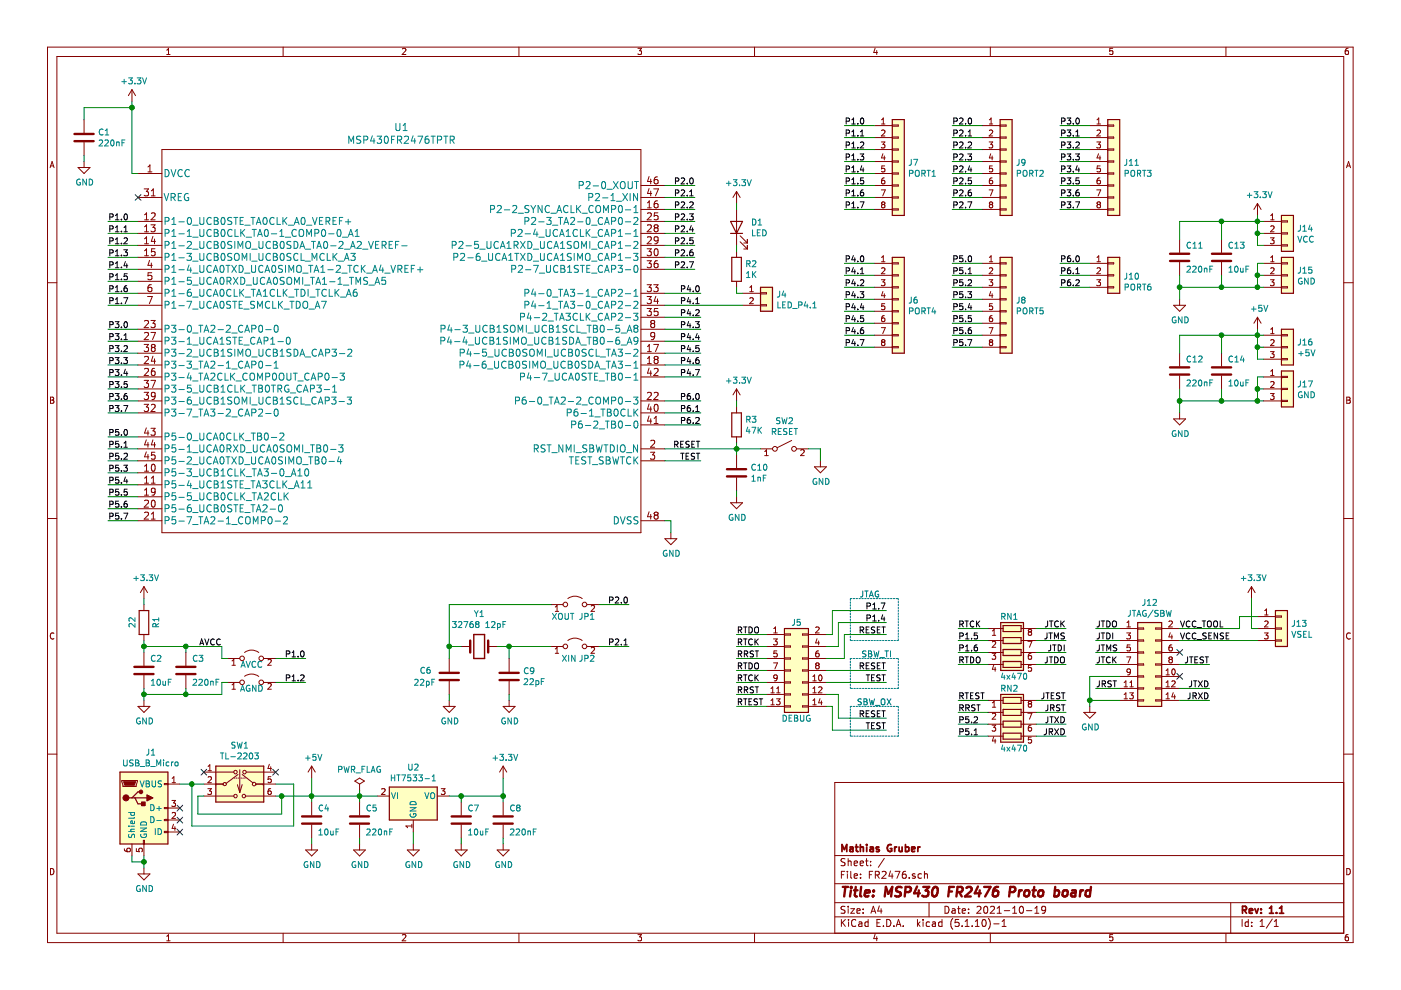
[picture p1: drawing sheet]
EESchema Schematic File Version 4
EELAYER 30 0
EELAYER END
$Descr A4 11693 8268
encoding utf-8
Sheet 1 1
Title "MSP430 FR2476 Proto board"
Date "2021-10-19"
Rev "1.1"
Comp "Mathias Gruber"
Comment1 ""
Comment2 ""
Comment3 ""
Comment4 ""
$EndDescr
Wire Wire Line
	5550 2450 5850 2450
Wire Wire Line
	5550 2650 5850 2650
Wire Wire Line
	5550 2750 5850 2750
Wire Wire Line
	5550 2850 5850 2850
Wire Wire Line
	5550 2950 5850 2950
Wire Wire Line
	5550 3050 5850 3050
Wire Wire Line
	5550 3150 5850 3150
Text Label 5850 3150 2    50   ~ 0
P4.7
Text Label 5850 3050 2    50   ~ 0
P4.6
Text Label 5850 2950 2    50   ~ 0
P4.5
Text Label 5850 2850 2    50   ~ 0
P4.4
Text Label 5850 2750 2    50   ~ 0
P4.3
Text Label 5850 2650 2    50   ~ 0
P4.2
Text Label 5850 2550 2    50   ~ 0
P4.1
Text Label 5850 2450 2    50   ~ 0
P4.0
$Comp
L power:+3.3V #PWR02
U 1 1
P 1100 850
F 0 "#PWR02" H 1100 700 50  0001 C CNN
F 1 "+3.3V" H 1115 1023 50  0000 C CNN
F 2 "" H 1100 850 50  0001 C CNN
F 3 "" H 1100 850 50  0001 C CNN
	1    1100 850 
	1    0    0    -1  
$EndComp
Wire Wire Line
	1100 1450 1100 900 
$Comp
L power:GND #PWR015
U 1 1
P 5600 4450
F 0 "#PWR015" H 5600 4200 50  0001 C CNN
F 1 "GND" H 5605 4277 50  0000 C CNN
F 2 "" H 5600 4450 50  0001 C CNN
F 3 "" H 5600 4450 50  0001 C CNN
	1    5600 4450
	1    0    0    -1  
$EndComp
Wire Wire Line
	5600 4350 5600 4450
Wire Wire Line
	1150 3450 900  3450
Wire Wire Line
	1150 3350 900  3350
Wire Wire Line
	1150 3250 900  3250
Wire Wire Line
	1150 3150 900  3150
Wire Wire Line
	1150 3050 900  3050
Wire Wire Line
	1150 2950 900  2950
Wire Wire Line
	1150 2850 900  2850
Wire Wire Line
	1150 2750 900  2750
Text Label 900  3450 0    50   ~ 0
P3.7
Text Label 900  3350 0    50   ~ 0
P3.6
Text Label 900  3250 0    50   ~ 0
P3.5
Text Label 900  3150 0    50   ~ 0
P3.4
Text Label 900  3050 0    50   ~ 0
P3.3
Text Label 900  2950 0    50   ~ 0
P3.2
Text Label 900  2850 0    50   ~ 0
P3.1
Text Label 900  2750 0    50   ~ 0
P3.0
$Comp
L Connector_Generic:Conn_02x07_Odd_Even J12
U 1 1
P 9550 5550
F 0 "J12" H 9600 6067 50  0000 C CNN
F 1 "JTAG/SBW" H 9600 5976 50  0000 C CNN
F 2 "Connector_IDC:IDC-Header_2x07_P2.54mm_Vertical" H 9550 5550 50  0001 C CNN
F 3 "~" H 9550 5550 50  0001 C CNN
	1    9550 5550
	1    0    0    -1  
$EndComp
Wire Wire Line
	9850 5550 10100 5550
NoConn ~ 9850 5450
NoConn ~ 9850 5650
Wire Wire Line
	9850 5750 10100 5750
Wire Wire Line
	9850 5850 10100 5850
Wire Wire Line
	9350 5550 9150 5550
Text Label 10100 5550 2    50   ~ 0
JTEST
$Comp
L Connector_Generic:Conn_01x03 J13
U 1 1
P 10700 5250
F 0 "J13" H 10780 5292 50  0000 L CNN
F 1 "VSEL" H 10780 5201 50  0000 L CNN
F 2 "Connector_PinHeader_2.54mm:PinHeader_1x03_P2.54mm_Vertical" H 10700 5250 50  0001 C CNN
F 3 "~" H 10700 5250 50  0001 C CNN
	1    10700 5250
	1    0    0    -1  
$EndComp
Wire Wire Line
	9850 5350 10500 5350
Wire Wire Line
	10350 5150 10350 5250
Wire Wire Line
	9850 5250 10350 5250
Wire Wire Line
	10350 5150 10500 5150
$Comp
L power:+3.3V #PWR022
U 1 1
P 10450 5000
F 0 "#PWR022" H 10450 4850 50  0001 C CNN
F 1 "+3.3V" H 10465 5173 50  0000 C CNN
F 2 "" H 10450 5000 50  0001 C CNN
F 3 "" H 10450 5000 50  0001 C CNN
	1    10450 5000
	1    0    0    -1  
$EndComp
Wire Wire Line
	10500 5250 10450 5250
Wire Wire Line
	10450 5250 10450 5000
$Comp
L power:GND #PWR019
U 1 1
P 9100 5900
F 0 "#PWR019" H 9100 5650 50  0001 C CNN
F 1 "GND" H 9105 5727 50  0000 C CNN
F 2 "" H 9100 5900 50  0001 C CNN
F 3 "" H 9100 5900 50  0001 C CNN
	1    9100 5900
	1    0    0    -1  
$EndComp
Wire Wire Line
	9350 5650 9100 5650
Wire Wire Line
	9100 5650 9100 5850
Wire Wire Line
	9350 5850 9100 5850
Wire Wire Line
	9100 5850 9100 5900
Text Label 9150 5550 0    50   ~ 0
JTCK
$Comp
L Device:R R3
U 1 1
P 6150 3550
F 0 "R3" H 6220 3596 50  0000 L CNN
F 1 "47K" H 6220 3505 50  0000 L CNN
F 2 "Resistor_SMD:R_0603_1608Metric_Pad0.98x0.95mm_HandSolder" V 6080 3550 50  0001 C CNN
F 3 "~" H 6150 3550 50  0001 C CNN
F 4 "0603 Chip Resistor - Surface Mount ROHS" H 6150 3550 50  0001 C CNN "Descr"
F 5 "" H 6150 3550 50  0001 C CNN "LCSC"
	1    6150 3550
	1    0    0    -1  
$EndComp
$Comp
L Device:C C10
U 1 1
P 6150 3950
F 0 "C10" H 6265 3996 50  0000 L CNN
F 1 "1nF" H 6265 3905 50  0000 L CNN
F 2 "Capacitor_SMD:C_0603_1608Metric_Pad1.08x0.95mm_HandSolder" H 6188 3800 50  0001 C CNN
F 3 "~" H 6150 3950 50  0001 C CNN
F 4 "0603 Multilayer Ceramic Capacitors MLCC - SMD/SMT ROHS" H 6150 3950 50  0001 C CNN "Descr"
F 5 "C1588" H 6150 3950 50  0001 C CNN "LCSC"
	1    6150 3950
	1    0    0    -1  
$EndComp
$Comp
L power:+3.3V #PWR017
U 1 1
P 6150 3350
F 0 "#PWR017" H 6150 3200 50  0001 C CNN
F 1 "+3.3V" H 6165 3523 50  0000 C CNN
F 2 "" H 6150 3350 50  0001 C CNN
F 3 "" H 6150 3350 50  0001 C CNN
	1    6150 3350
	1    0    0    -1  
$EndComp
$Comp
L power:GND #PWR018
U 1 1
P 6150 4150
F 0 "#PWR018" H 6150 3900 50  0001 C CNN
F 1 "GND" H 6155 3977 50  0000 C CNN
F 2 "" H 6150 4150 50  0001 C CNN
F 3 "" H 6150 4150 50  0001 C CNN
	1    6150 4150
	1    0    0    -1  
$EndComp
Wire Wire Line
	6150 3400 6150 3350
Wire Wire Line
	6150 4150 6150 4100
Text Label 5800 1550 2    50   ~ 0
P2.0
Text Label 5800 1650 2    50   ~ 0
P2.1
Text Label 5800 1750 2    50   ~ 0
P2.2
Text Label 5800 1850 2    50   ~ 0
P2.3
Text Label 5800 1950 2    50   ~ 0
P2.4
Text Label 5800 2050 2    50   ~ 0
P2.5
Wire Wire Line
	5550 1550 5800 1550
Wire Wire Line
	5800 1650 5550 1650
Wire Wire Line
	5550 1750 5800 1750
Wire Wire Line
	5550 1850 5800 1850
Wire Wire Line
	5550 1950 5800 1950
Wire Wire Line
	5550 2050 5800 2050
Wire Wire Line
	5550 2150 5800 2150
Wire Wire Line
	5550 2250 5800 2250
Text Label 5800 2150 2    50   ~ 0
P2.6
Text Label 5800 2250 2    50   ~ 0
P2.7
Wire Wire Line
	1150 2550 900  2550
Wire Wire Line
	1150 2450 900  2450
Wire Wire Line
	1150 2350 900  2350
Wire Wire Line
	1150 2250 900  2250
Wire Wire Line
	1150 2150 900  2150
Wire Wire Line
	1150 2050 900  2050
Wire Wire Line
	1150 1950 900  1950
Wire Wire Line
	1150 1850 900  1850
Text Label 900  1850 0    50   ~ 0
P1.0
Text Label 900  1950 0    50   ~ 0
P1.1
Text Label 900  2050 0    50   ~ 0
P1.2
Text Label 900  2150 0    50   ~ 0
P1.3
Text Label 900  2250 0    50   ~ 0
P1.4
Text Label 900  2350 0    50   ~ 0
P1.5
Text Label 900  2450 0    50   ~ 0
P1.6
Text Label 900  2550 0    50   ~ 0
P1.7
$Comp
L Device:C C1
U 1 1
P 700 1150
F 0 "C1" H 815 1196 50  0000 L CNN
F 1 "220nF" H 815 1105 50  0000 L CNN
F 2 "Capacitor_SMD:C_0603_1608Metric_Pad1.08x0.95mm_HandSolder" H 738 1000 50  0001 C CNN
F 3 "~" H 700 1150 50  0001 C CNN
F 4 "C21120" H 700 1150 50  0001 C CNN "LCSC"
F 5 "0603 Multilayer Ceramic Capacitors MLCC - SMD/SMT ROHS" H 700 1150 50  0001 C CNN "Descr"
	1    700  1150
	1    0    0    -1  
$EndComp
$Comp
L power:GND #PWR01
U 1 1
P 700 1350
F 0 "#PWR01" H 700 1100 50  0001 C CNN
F 1 "GND" H 705 1177 50  0000 C CNN
F 2 "" H 700 1350 50  0001 C CNN
F 3 "" H 700 1350 50  0001 C CNN
	1    700  1350
	1    0    0    -1  
$EndComp
Wire Wire Line
	700  1000 700  900 
Wire Wire Line
	700  900  1100 900 
Connection ~ 1100 900 
Wire Wire Line
	1100 900  1100 850 
Wire Wire Line
	700  1300 700  1350
$Comp
L Device:C C3
U 1 1
P 1550 5600
F 0 "C3" H 1600 5700 50  0000 L CNN
F 1 "220nF" H 1600 5500 50  0000 L CNN
F 2 "Capacitor_SMD:C_0603_1608Metric_Pad1.08x0.95mm_HandSolder" H 1588 5450 50  0001 C CNN
F 3 "~" H 1550 5600 50  0001 C CNN
F 4 "C21120" H 1550 5600 50  0001 C CNN "LCSC"
F 5 "0603 Multilayer Ceramic Capacitors MLCC - SMD/SMT ROHS" H 1550 5600 50  0001 C CNN "Descr"
	1    1550 5600
	1    0    0    -1  
$EndComp
Wire Wire Line
	1200 5400 1200 5450
Wire Wire Line
	1900 5700 1850 5700
Wire Wire Line
	1850 5700 1850 5800
Wire Wire Line
	1850 5800 1550 5800
Wire Wire Line
	1200 5800 1200 5750
Wire Wire Line
	1200 5350 1200 5400
Connection ~ 1200 5400
$Comp
L Connector_Generic:Conn_01x08 J7
U 1 1
P 7500 1350
F 0 "J7" H 7580 1342 50  0000 L CNN
F 1 "PORT1" H 7580 1251 50  0000 L CNN
F 2 "Connector_PinHeader_2.54mm:PinHeader_1x08_P2.54mm_Vertical" H 7500 1350 50  0001 C CNN
F 3 "~" H 7500 1350 50  0001 C CNN
	1    7500 1350
	1    0    0    -1  
$EndComp
Wire Wire Line
	7300 1050 7050 1050
Wire Wire Line
	7300 1150 7050 1150
Wire Wire Line
	7300 1250 7050 1250
Wire Wire Line
	7300 1350 7050 1350
Wire Wire Line
	7300 1450 7050 1450
Wire Wire Line
	7300 1550 7050 1550
Wire Wire Line
	7300 1650 7050 1650
Wire Wire Line
	7300 1750 7050 1750
$Comp
L Connector_Generic:Conn_01x08 J9
U 1 1
P 8400 1350
F 0 "J9" H 8480 1342 50  0000 L CNN
F 1 "PORT2" H 8480 1251 50  0000 L CNN
F 2 "Connector_PinHeader_2.54mm:PinHeader_1x08_P2.54mm_Vertical" H 8400 1350 50  0001 C CNN
F 3 "~" H 8400 1350 50  0001 C CNN
	1    8400 1350
	1    0    0    -1  
$EndComp
Wire Wire Line
	8200 1050 7950 1050
Wire Wire Line
	8200 1150 7950 1150
Wire Wire Line
	8200 1250 7950 1250
Wire Wire Line
	8200 1350 7950 1350
Wire Wire Line
	8200 1450 7950 1450
Wire Wire Line
	8200 1550 7950 1550
Wire Wire Line
	8200 1650 7950 1650
Wire Wire Line
	8200 1750 7950 1750
$Comp
L Connector_Generic:Conn_01x08 J11
U 1 1
P 9300 1350
F 0 "J11" H 9380 1342 50  0000 L CNN
F 1 "PORT3" H 9380 1251 50  0000 L CNN
F 2 "Connector_PinHeader_2.54mm:PinHeader_1x08_P2.54mm_Vertical" H 9300 1350 50  0001 C CNN
F 3 "~" H 9300 1350 50  0001 C CNN
	1    9300 1350
	1    0    0    -1  
$EndComp
Wire Wire Line
	9100 1050 8850 1050
Wire Wire Line
	9100 1150 8850 1150
Wire Wire Line
	9100 1250 8850 1250
Wire Wire Line
	9100 1350 8850 1350
Wire Wire Line
	9100 1450 8850 1450
Wire Wire Line
	9100 1550 8850 1550
Wire Wire Line
	9100 1650 8850 1650
Wire Wire Line
	9100 1750 8850 1750
$Comp
L Connector_Generic:Conn_01x08 J6
U 1 1
P 7500 2500
F 0 "J6" H 7580 2492 50  0000 L CNN
F 1 "PORT4" H 7580 2401 50  0000 L CNN
F 2 "Connector_PinHeader_2.54mm:PinHeader_1x08_P2.54mm_Vertical" H 7500 2500 50  0001 C CNN
F 3 "~" H 7500 2500 50  0001 C CNN
	1    7500 2500
	1    0    0    -1  
$EndComp
Wire Wire Line
	7300 2200 7050 2200
Wire Wire Line
	7300 2300 7050 2300
Wire Wire Line
	7300 2400 7050 2400
Wire Wire Line
	7300 2500 7050 2500
Wire Wire Line
	7300 2600 7050 2600
Wire Wire Line
	7300 2700 7050 2700
Wire Wire Line
	7300 2800 7050 2800
Wire Wire Line
	7300 2900 7050 2900
Text Label 7050 2200 0    50   ~ 0
P4.0
Text Label 7050 2300 0    50   ~ 0
P4.1
Text Label 7050 2400 0    50   ~ 0
P4.2
Text Label 7050 2500 0    50   ~ 0
P4.3
Text Label 7050 2600 0    50   ~ 0
P4.4
Text Label 7050 2700 0    50   ~ 0
P4.5
Text Label 7050 2800 0    50   ~ 0
P4.6
Text Label 7050 2900 0    50   ~ 0
P4.7
Text Label 8850 1050 0    50   ~ 0
P3.0
Text Label 8850 1150 0    50   ~ 0
P3.1
Text Label 8850 1250 0    50   ~ 0
P3.2
Text Label 8850 1350 0    50   ~ 0
P3.3
Text Label 8850 1450 0    50   ~ 0
P3.4
Text Label 8850 1550 0    50   ~ 0
P3.5
Text Label 8850 1650 0    50   ~ 0
P3.6
Text Label 8850 1750 0    50   ~ 0
P3.7
Text Label 7050 1050 0    50   ~ 0
P1.0
Text Label 7050 1150 0    50   ~ 0
P1.1
Text Label 7050 1250 0    50   ~ 0
P1.2
Text Label 7050 1350 0    50   ~ 0
P1.3
Text Label 7050 1450 0    50   ~ 0
P1.4
Text Label 7050 1550 0    50   ~ 0
P1.5
Text Label 7050 1650 0    50   ~ 0
P1.6
Text Label 7050 1750 0    50   ~ 0
P1.7
Text Label 7950 1050 0    50   ~ 0
P2.0
Text Label 7950 1150 0    50   ~ 0
P2.1
Text Label 7950 1250 0    50   ~ 0
P2.2
Text Label 7950 1350 0    50   ~ 0
P2.3
Text Label 7950 1450 0    50   ~ 0
P2.4
Text Label 7950 1550 0    50   ~ 0
P2.5
Text Label 7950 1650 0    50   ~ 0
P2.6
Text Label 7950 1750 0    50   ~ 0
P2.7
$Comp
L Connector_Generic:Conn_01x08 J8
U 1 1
P 8400 2500
F 0 "J8" H 8480 2492 50  0000 L CNN
F 1 "PORT5" H 8480 2401 50  0000 L CNN
F 2 "Connector_PinHeader_2.54mm:PinHeader_1x08_P2.54mm_Vertical" H 8400 2500 50  0001 C CNN
F 3 "~" H 8400 2500 50  0001 C CNN
	1    8400 2500
	1    0    0    -1  
$EndComp
Wire Wire Line
	8200 2200 7950 2200
Wire Wire Line
	8200 2300 7950 2300
Wire Wire Line
	8200 2400 7950 2400
Wire Wire Line
	8200 2500 7950 2500
Wire Wire Line
	8200 2600 7950 2600
Wire Wire Line
	8200 2700 7950 2700
Wire Wire Line
	8200 2800 7950 2800
Wire Wire Line
	8200 2900 7950 2900
Text Label 7950 2200 0    50   ~ 0
P5.0
Text Label 7950 2300 0    50   ~ 0
P5.1
Text Label 7950 2400 0    50   ~ 0
P5.2
Text Label 7950 2500 0    50   ~ 0
P5.3
Text Label 7950 2600 0    50   ~ 0
P5.4
Text Label 7950 2700 0    50   ~ 0
P5.5
Text Label 7950 2800 0    50   ~ 0
P5.6
Text Label 7950 2900 0    50   ~ 0
P5.7
Wire Wire Line
	1150 3650 900  3650
Wire Wire Line
	1150 3750 900  3750
Wire Wire Line
	1150 3850 900  3850
Wire Wire Line
	1150 3950 900  3950
Wire Wire Line
	1150 4050 900  4050
Wire Wire Line
	1150 4150 900  4150
Wire Wire Line
	1150 4250 900  4250
Wire Wire Line
	1150 4350 900  4350
Wire Wire Line
	5550 3350 5850 3350
Wire Wire Line
	5550 3450 5850 3450
Wire Wire Line
	5550 3550 5850 3550
Text Label 900  3650 0    50   ~ 0
P5.0
Text Label 900  3750 0    50   ~ 0
P5.1
Text Label 900  3850 0    50   ~ 0
P5.2
Text Label 900  3950 0    50   ~ 0
P5.3
Text Label 900  4050 0    50   ~ 0
P5.4
Text Label 900  4150 0    50   ~ 0
P5.5
Text Label 900  4250 0    50   ~ 0
P5.6
Text Label 900  4350 0    50   ~ 0
P5.7
$Comp
L Connector_Generic:Conn_01x03 J10
U 1 1
P 9300 2300
F 0 "J10" H 9380 2292 50  0000 L CNN
F 1 "PORT6" H 9380 2201 50  0000 L CNN
F 2 "Connector_PinHeader_2.54mm:PinHeader_1x03_P2.54mm_Vertical" H 9300 2300 50  0001 C CNN
F 3 "~" H 9300 2300 50  0001 C CNN
	1    9300 2300
	1    0    0    -1  
$EndComp
Wire Wire Line
	9100 2200 8850 2200
Wire Wire Line
	9100 2300 8850 2300
Wire Wire Line
	9100 2400 8850 2400
Text Label 8850 2200 0    50   ~ 0
P6.0
Text Label 8850 2300 0    50   ~ 0
P6.1
Text Label 8850 2400 0    50   ~ 0
P6.2
Text Label 5850 3350 2    50   ~ 0
P6.0
Text Label 5850 3450 2    50   ~ 0
P6.1
Text Label 5850 3550 2    50   ~ 0
P6.2
$Comp
L power:GND #PWR014
U 1 1
P 4250 5850
F 0 "#PWR014" H 4250 5600 50  0001 C CNN
F 1 "GND" H 4255 5677 50  0000 C CNN
F 2 "" H 4250 5850 50  0001 C CNN
F 3 "" H 4250 5850 50  0001 C CNN
	1    4250 5850
	1    0    0    -1  
$EndComp
$Comp
L Device:Crystal Y1
U 1 1
P 4000 5400
F 0 "Y1" H 4000 5132 50  0000 C CNN
F 1 "32768 12pF" H 4000 5223 50  0000 C CNN
F 2 "Crystal:Crystal_SMD_G8-2Pin_3.2x1.5mm_HandSoldering" H 4000 5400 50  0001 C CNN
F 3 "~" H 4000 5400 50  0001 C CNN
F 4 "SMD3215-2P Crystals ROHS" H 4000 5400 50  0001 C CNN "Descr"
F 5 "C32346" H 4000 5400 50  0001 C CNN "LCSC"
	1    4000 5400
	-1   0    0    1   
$EndComp
Wire Wire Line
	3750 5050 3750 5400
Wire Wire Line
	3850 5400 3750 5400
Wire Wire Line
	4600 5050 3750 5050
$Comp
L Connector:USB_B_Micro J1
U 1 1
P 1200 6750
F 0 "J1" H 1257 7217 50  0000 C CNN
F 1 "USB_B_Micro" H 1257 7126 50  0000 C CNN
F 2 "lib:USB_Micro-B_Molex-105017-0001-handsolder" H 1350 6700 50  0001 C CNN
F 3 "~" H 1350 6700 50  0001 C CNN
F 4 "C10418" H 1200 6750 50  0001 C CNN "LCSC"
F 5 "1 1A 母座 USB - Micro B 5 USB 2.0 SMD USB Connectors ROHS" H 1200 6750 50  0001 C CNN "Descr"
	1    1200 6750
	1    0    0    -1  
$EndComp
$Comp
L power:+5V #PWR06
U 1 1
P 2600 6500
F 0 "#PWR06" H 2600 6350 50  0001 C CNN
F 1 "+5V" H 2615 6673 50  0000 C CNN
F 2 "" H 2600 6500 50  0001 C CNN
F 3 "" H 2600 6500 50  0001 C CNN
	1    2600 6500
	1    0    0    -1  
$EndComp
NoConn ~ 1500 6750
NoConn ~ 1500 6850
NoConn ~ 1500 6950
$Comp
L power:GND #PWR05
U 1 1
P 1200 7250
F 0 "#PWR05" H 1200 7000 50  0001 C CNN
F 1 "GND" H 1205 7077 50  0000 C CNN
F 2 "" H 1200 7250 50  0001 C CNN
F 3 "" H 1200 7250 50  0001 C CNN
	1    1200 7250
	1    0    0    -1  
$EndComp
Wire Wire Line
	1100 7150 1100 7200
Wire Wire Line
	1100 7200 1200 7200
Wire Wire Line
	1200 7200 1200 7250
Wire Wire Line
	1200 7150 1200 7200
Connection ~ 1200 7200
$Comp
L Regulator_Linear:MCP1703A-3302_SOT89 U2
U 1 1
P 3450 6650
F 0 "U2" H 3450 6892 50  0000 C CNN
F 1 "HT7533-1" H 3450 6801 50  0000 C CNN
F 2 "Package_TO_SOT_SMD:SOT-89-3_Handsoldering" H 3450 6850 50  0001 C CNN
F 3 "http://ww1.microchip.com/downloads/en/DeviceDoc/20005122B.pdf" H 3450 6600 50  0001 C CNN
F 4 "C14289" H 3450 6650 50  0001 C CNN "LCSC"
F 5 "SOT-89(SOT-89-3) Linear Voltage Regulators (LDO) ROHS" H 3450 6650 50  0001 C CNN "Descr"
	1    3450 6650
	1    0    0    -1  
$EndComp
Wire Wire Line
	2600 6500 2600 6650
Connection ~ 2600 6650
$Comp
L power:+3.3V #PWR012
U 1 1
P 4200 6500
F 0 "#PWR012" H 4200 6350 50  0001 C CNN
F 1 "+3.3V" H 4215 6673 50  0000 C CNN
F 2 "" H 4200 6500 50  0001 C CNN
F 3 "" H 4200 6500 50  0001 C CNN
	1    4200 6500
	1    0    0    -1  
$EndComp
$Comp
L Device:C C5
U 1 1
P 3000 6850
F 0 "C5" H 3050 6950 50  0000 L CNN
F 1 "220nF" H 3050 6750 50  0000 L CNN
F 2 "Capacitor_SMD:C_0603_1608Metric_Pad1.08x0.95mm_HandSolder" H 3038 6700 50  0001 C CNN
F 3 "~" H 3000 6850 50  0001 C CNN
F 4 "C21120" H 3000 6850 50  0001 C CNN "LCSC"
F 5 "0603 Multilayer Ceramic Capacitors MLCC - SMD/SMT ROHS" H 3000 6850 50  0001 C CNN "Descr"
	1    3000 6850
	1    0    0    -1  
$EndComp
$Comp
L Device:C C4
U 1 1
P 2600 6850
F 0 "C4" H 2650 6950 50  0000 L CNN
F 1 "10uF" H 2650 6750 50  0000 L CNN
F 2 "Capacitor_SMD:C_0603_1608Metric_Pad1.08x0.95mm_HandSolder" H 2638 6700 50  0001 C CNN
F 3 "~" H 2600 6850 50  0001 C CNN
F 4 "0603 Multilayer Ceramic Capacitors MLCC - SMD/SMT ROHS" H 2600 6850 50  0001 C CNN "Descr"
F 5 "C19702" H 2600 6850 50  0001 C CNN "LCSC"
	1    2600 6850
	1    0    0    -1  
$EndComp
Wire Wire Line
	3000 6700 3000 6650
Connection ~ 3000 6650
Wire Wire Line
	3000 6650 3150 6650
Wire Wire Line
	2600 6700 2600 6650
Wire Wire Line
	2600 6650 3000 6650
$Comp
L power:GND #PWR09
U 1 1
P 3450 7050
F 0 "#PWR09" H 3450 6800 50  0001 C CNN
F 1 "GND" H 3455 6877 50  0000 C CNN
F 2 "" H 3450 7050 50  0001 C CNN
F 3 "" H 3450 7050 50  0001 C CNN
	1    3450 7050
	1    0    0    -1  
$EndComp
$Comp
L power:GND #PWR08
U 1 1
P 3000 7050
F 0 "#PWR08" H 3000 6800 50  0001 C CNN
F 1 "GND" H 3005 6877 50  0000 C CNN
F 2 "" H 3000 7050 50  0001 C CNN
F 3 "" H 3000 7050 50  0001 C CNN
	1    3000 7050
	1    0    0    -1  
$EndComp
$Comp
L power:GND #PWR07
U 1 1
P 2600 7050
F 0 "#PWR07" H 2600 6800 50  0001 C CNN
F 1 "GND" H 2605 6877 50  0000 C CNN
F 2 "" H 2600 7050 50  0001 C CNN
F 3 "" H 2600 7050 50  0001 C CNN
	1    2600 7050
	1    0    0    -1  
$EndComp
Wire Wire Line
	3450 6950 3450 7050
Wire Wire Line
	3000 7000 3000 7050
Wire Wire Line
	2600 7000 2600 7050
$Comp
L Device:C C7
U 1 1
P 3850 6850
F 0 "C7" H 3900 6950 50  0000 L CNN
F 1 "10uF" H 3900 6750 50  0000 L CNN
F 2 "Capacitor_SMD:C_0603_1608Metric_Pad1.08x0.95mm_HandSolder" H 3888 6700 50  0001 C CNN
F 3 "~" H 3850 6850 50  0001 C CNN
F 4 "0603 Multilayer Ceramic Capacitors MLCC - SMD/SMT ROHS" H 3850 6850 50  0001 C CNN "Descr"
F 5 "C19702" H 3850 6850 50  0001 C CNN "LCSC"
	1    3850 6850
	1    0    0    -1  
$EndComp
$Comp
L Device:C C8
U 1 1
P 4200 6850
F 0 "C8" H 4250 6950 50  0000 L CNN
F 1 "220nF" H 4250 6750 50  0000 L CNN
F 2 "Capacitor_SMD:C_0603_1608Metric_Pad1.08x0.95mm_HandSolder" H 4238 6700 50  0001 C CNN
F 3 "~" H 4200 6850 50  0001 C CNN
F 4 "C21120" H 4200 6850 50  0001 C CNN "LCSC"
F 5 "0603 Multilayer Ceramic Capacitors MLCC - SMD/SMT ROHS" H 4200 6850 50  0001 C CNN "Descr"
	1    4200 6850
	1    0    0    -1  
$EndComp
Wire Wire Line
	4200 6650 4200 6700
Wire Wire Line
	3850 6700 3850 6650
Wire Wire Line
	3850 6650 4200 6650
Wire Wire Line
	4200 6650 4200 6500
Connection ~ 4200 6650
$Comp
L power:GND #PWR011
U 1 1
P 3850 7050
F 0 "#PWR011" H 3850 6800 50  0001 C CNN
F 1 "GND" H 3855 6877 50  0000 C CNN
F 2 "" H 3850 7050 50  0001 C CNN
F 3 "" H 3850 7050 50  0001 C CNN
	1    3850 7050
	1    0    0    -1  
$EndComp
$Comp
L power:GND #PWR013
U 1 1
P 4200 7050
F 0 "#PWR013" H 4200 6800 50  0001 C CNN
F 1 "GND" H 4205 6877 50  0000 C CNN
F 2 "" H 4200 7050 50  0001 C CNN
F 3 "" H 4200 7050 50  0001 C CNN
	1    4200 7050
	1    0    0    -1  
$EndComp
Wire Wire Line
	3850 7000 3850 7050
$Comp
L Device:R R1
U 1 1
P 1200 5200
F 0 "R1" V 1300 5200 50  0000 C CNN
F 1 "22" V 1100 5200 50  0000 C CNN
F 2 "Resistor_SMD:R_0603_1608Metric_Pad0.98x0.95mm_HandSolder" V 1130 5200 50  0001 C CNN
F 3 "~" H 1200 5200 50  0001 C CNN
F 4 "±1% ±200ppm/℃ 0.1W 22Ω 0603 Chip Resistor - Surface Mount ROHS" H 1200 5200 50  0001 C CNN "Descr"
F 5 "C23345" H 1200 5200 50  0001 C CNN "LCSC"
	1    1200 5200
	1    0    0    -1  
$EndComp
Wire Wire Line
	4200 7000 4200 7050
Wire Wire Line
	4150 5400 4250 5400
Text Label 8000 6050 0    50   ~ 0
P5.2
Text Label 8000 6150 0    50   ~ 0
P5.1
Text Label 9850 5250 0    50   ~ 0
VCC_TOOL
Text Label 9850 5350 0    50   ~ 0
VCC_SENSE
$Comp
L Connector_Generic:Conn_01x03 J15
U 1 1
P 10750 2300
F 0 "J15" H 10830 2342 50  0000 L CNN
F 1 "GND" H 10830 2251 50  0000 L CNN
F 2 "Connector_PinHeader_2.54mm:PinHeader_1x03_P2.54mm_Vertical" H 10750 2300 50  0001 C CNN
F 3 "~" H 10750 2300 50  0001 C CNN
	1    10750 2300
	1    0    0    -1  
$EndComp
$Comp
L Connector_Generic:Conn_01x03 J17
U 1 1
P 10750 3250
F 0 "J17" H 10830 3292 50  0000 L CNN
F 1 "GND" H 10830 3201 50  0000 L CNN
F 2 "Connector_PinHeader_2.54mm:PinHeader_1x03_P2.54mm_Vertical" H 10750 3250 50  0001 C CNN
F 3 "~" H 10750 3250 50  0001 C CNN
	1    10750 3250
	1    0    0    -1  
$EndComp
$Comp
L Connector_Generic:Conn_01x03 J14
U 1 1
P 10750 1950
F 0 "J14" H 10830 1992 50  0000 L CNN
F 1 "VCC" H 10830 1901 50  0000 L CNN
F 2 "Connector_PinHeader_2.54mm:PinHeader_1x03_P2.54mm_Vertical" H 10750 1950 50  0001 C CNN
F 3 "~" H 10750 1950 50  0001 C CNN
	1    10750 1950
	1    0    0    -1  
$EndComp
$Comp
L power:GND #PWR020
U 1 1
P 9850 2500
F 0 "#PWR020" H 9850 2250 50  0001 C CNN
F 1 "GND" H 9855 2327 50  0000 C CNN
F 2 "" H 9850 2500 50  0001 C CNN
F 3 "" H 9850 2500 50  0001 C CNN
	1    9850 2500
	1    0    0    -1  
$EndComp
Wire Wire Line
	10550 2200 10500 2200
Wire Wire Line
	10500 2200 10500 2300
Wire Wire Line
	10550 2300 10500 2300
Connection ~ 10500 2300
Wire Wire Line
	10500 2300 10500 2400
Wire Wire Line
	10550 2400 10500 2400
Connection ~ 10500 2400
$Comp
L power:GND #PWR021
U 1 1
P 9850 3450
F 0 "#PWR021" H 9850 3200 50  0001 C CNN
F 1 "GND" H 9855 3277 50  0000 C CNN
F 2 "" H 9850 3450 50  0001 C CNN
F 3 "" H 9850 3450 50  0001 C CNN
	1    9850 3450
	1    0    0    -1  
$EndComp
Wire Wire Line
	10550 3150 10500 3150
Wire Wire Line
	10500 3150 10500 3250
Wire Wire Line
	10550 3350 10500 3350
Connection ~ 10500 3350
Wire Wire Line
	10550 3250 10500 3250
Connection ~ 10500 3250
Wire Wire Line
	10500 3250 10500 3350
$Comp
L power:+3.3V #PWR023
U 1 1
P 10500 1800
F 0 "#PWR023" H 10500 1650 50  0001 C CNN
F 1 "+3.3V" H 10515 1973 50  0000 C CNN
F 2 "" H 10500 1800 50  0001 C CNN
F 3 "" H 10500 1800 50  0001 C CNN
	1    10500 1800
	1    0    0    -1  
$EndComp
Wire Wire Line
	10500 1800 10500 1850
Wire Wire Line
	10500 2050 10550 2050
Wire Wire Line
	10550 1850 10500 1850
Connection ~ 10500 1850
Wire Wire Line
	10500 1850 10500 1950
Wire Wire Line
	10550 1950 10500 1950
Connection ~ 10500 1950
Wire Wire Line
	10500 1950 10500 2050
$Comp
L Connector_Generic:Conn_01x03 J16
U 1 1
P 10750 2900
F 0 "J16" H 10830 2942 50  0000 L CNN
F 1 "+5V" H 10830 2851 50  0000 L CNN
F 2 "Connector_PinHeader_2.54mm:PinHeader_1x03_P2.54mm_Vertical" H 10750 2900 50  0001 C CNN
F 3 "~" H 10750 2900 50  0001 C CNN
	1    10750 2900
	1    0    0    -1  
$EndComp
$Comp
L power:+5V #PWR024
U 1 1
P 10500 2750
F 0 "#PWR024" H 10500 2600 50  0001 C CNN
F 1 "+5V" H 10515 2923 50  0000 C CNN
F 2 "" H 10500 2750 50  0001 C CNN
F 3 "" H 10500 2750 50  0001 C CNN
	1    10500 2750
	1    0    0    -1  
$EndComp
Wire Wire Line
	10500 2750 10500 2800
Wire Wire Line
	10500 3000 10550 3000
Wire Wire Line
	10550 2900 10500 2900
Connection ~ 10500 2900
Wire Wire Line
	10500 2900 10500 3000
Wire Wire Line
	10550 2800 10500 2800
Connection ~ 10500 2800
Wire Wire Line
	10500 2800 10500 2900
$Comp
L Device:C C13
U 1 1
P 10200 2150
F 0 "C13" H 10250 2250 50  0000 L CNN
F 1 "10uF" H 10250 2050 50  0000 L CNN
F 2 "Capacitor_SMD:C_0603_1608Metric_Pad1.08x0.95mm_HandSolder" H 10238 2000 50  0001 C CNN
F 3 "~" H 10200 2150 50  0001 C CNN
F 4 "0603 Multilayer Ceramic Capacitors MLCC - SMD/SMT ROHS" H 10200 2150 50  0001 C CNN "Descr"
F 5 "C19702" H 10200 2150 50  0001 C CNN "LCSC"
	1    10200 2150
	1    0    0    -1  
$EndComp
$Comp
L Device:C C11
U 1 1
P 9850 2150
F 0 "C11" H 9900 2250 50  0000 L CNN
F 1 "220nF" H 9900 2050 50  0000 L CNN
F 2 "Capacitor_SMD:C_0603_1608Metric_Pad1.08x0.95mm_HandSolder" H 9888 2000 50  0001 C CNN
F 3 "~" H 9850 2150 50  0001 C CNN
F 4 "C21120" H 9850 2150 50  0001 C CNN "LCSC"
F 5 "0603 Multilayer Ceramic Capacitors MLCC - SMD/SMT ROHS" H 9850 2150 50  0001 C CNN "Descr"
	1    9850 2150
	1    0    0    -1  
$EndComp
Wire Wire Line
	10500 1850 10200 1850
Wire Wire Line
	9850 1850 9850 2000
Wire Wire Line
	10200 2000 10200 1850
Connection ~ 10200 1850
Wire Wire Line
	10200 1850 9850 1850
Wire Wire Line
	10500 2400 10200 2400
Wire Wire Line
	9850 2400 9850 2300
Wire Wire Line
	10200 2300 10200 2400
Connection ~ 10200 2400
Wire Wire Line
	10200 2400 9850 2400
$Comp
L Device:C C14
U 1 1
P 10200 3100
F 0 "C14" H 10250 3200 50  0000 L CNN
F 1 "10uF" H 10250 3000 50  0000 L CNN
F 2 "Capacitor_SMD:C_0603_1608Metric_Pad1.08x0.95mm_HandSolder" H 10238 2950 50  0001 C CNN
F 3 "~" H 10200 3100 50  0001 C CNN
F 4 "0603 Multilayer Ceramic Capacitors MLCC - SMD/SMT ROHS" H 10200 3100 50  0001 C CNN "Descr"
F 5 "C19702" H 10200 3100 50  0001 C CNN "LCSC"
	1    10200 3100
	1    0    0    -1  
$EndComp
$Comp
L Device:C C12
U 1 1
P 9850 3100
F 0 "C12" H 9900 3200 50  0000 L CNN
F 1 "220nF" H 9900 3000 50  0000 L CNN
F 2 "Capacitor_SMD:C_0603_1608Metric_Pad1.08x0.95mm_HandSolder" H 9888 2950 50  0001 C CNN
F 3 "~" H 9850 3100 50  0001 C CNN
F 4 "C21120" H 9850 3100 50  0001 C CNN "LCSC"
F 5 "0603 Multilayer Ceramic Capacitors MLCC - SMD/SMT ROHS" H 9850 3100 50  0001 C CNN "Descr"
	1    9850 3100
	1    0    0    -1  
$EndComp
Wire Wire Line
	10500 3350 10200 3350
Wire Wire Line
	9850 3350 9850 3250
Wire Wire Line
	10200 3250 10200 3350
Connection ~ 10200 3350
Wire Wire Line
	10200 3350 9850 3350
Wire Wire Line
	10500 2800 10200 2800
Wire Wire Line
	9850 2800 9850 2950
Wire Wire Line
	10200 2950 10200 2800
Connection ~ 10200 2800
Wire Wire Line
	10200 2800 9850 2800
Wire Wire Line
	9850 2500 9850 2400
Connection ~ 9850 2400
Wire Wire Line
	9850 3450 9850 3350
Connection ~ 9850 3350
Wire Wire Line
	3850 6650 3750 6650
Connection ~ 3850 6650
$Comp
L Device:R R2
U 1 1
P 6150 2250
F 0 "R2" H 6220 2296 50  0000 L CNN
F 1 "1K" H 6220 2205 50  0000 L CNN
F 2 "Resistor_SMD:R_0603_1608Metric_Pad0.98x0.95mm_HandSolder" V 6080 2250 50  0001 C CNN
F 3 "~" H 6150 2250 50  0001 C CNN
F 4 "0603 Chip Resistor - Surface Mount ROHS" H 6150 2250 50  0001 C CNN "Descr"
F 5 "C21190" H 6150 2250 50  0001 C CNN "LCSC"
	1    6150 2250
	1    0    0    -1  
$EndComp
$Comp
L Device:LED D1
U 1 1
P 6150 1900
F 0 "D1" V 6189 1782 50  0000 R CNN
F 1 "LED" V 6098 1782 50  0000 R CNN
F 2 "LED_SMD:LED_0603_1608Metric_Pad1.05x0.95mm_HandSolder" H 6150 1900 50  0001 C CNN
F 3 "~" H 6150 1900 50  0001 C CNN
F 4 "C72038" V 6150 1900 50  0001 C CNN "LCSC"
F 5 "585.5~591.5nm 0603 Light Emitting Diodes (LED) ROHS" V 6150 1900 50  0001 C CNN "Descr"
	1    6150 1900
	0    -1   -1   0   
$EndComp
$Comp
L power:+3.3V #PWR016
U 1 1
P 6150 1700
F 0 "#PWR016" H 6150 1550 50  0001 C CNN
F 1 "+3.3V" H 6165 1873 50  0000 C CNN
F 2 "" H 6150 1700 50  0001 C CNN
F 3 "" H 6150 1700 50  0001 C CNN
	1    6150 1700
	1    0    0    -1  
$EndComp
Wire Wire Line
	6150 2400 6150 2450
Wire Wire Line
	6150 2100 6150 2050
Wire Wire Line
	6150 1750 6150 1700
$Comp
L Connector_Generic:Conn_01x02 J4
U 1 1
P 6400 2450
F 0 "J4" H 6480 2442 50  0000 L CNN
F 1 "LED_P4.1" H 6480 2351 50  0000 L CNN
F 2 "Connector_PinHeader_2.54mm:PinHeader_1x02_P2.54mm_Vertical" H 6400 2450 50  0001 C CNN
F 3 "~" H 6400 2450 50  0001 C CNN
	1    6400 2450
	1    0    0    -1  
$EndComp
Wire Wire Line
	6200 2450 6150 2450
$Comp
L Device:C C2
U 1 1
P 1200 5600
F 0 "C2" H 1250 5700 50  0000 L CNN
F 1 "10uF" H 1250 5500 50  0000 L CNN
F 2 "Capacitor_SMD:C_0603_1608Metric_Pad1.08x0.95mm_HandSolder" H 1238 5450 50  0001 C CNN
F 3 "~" H 1200 5600 50  0001 C CNN
F 4 "0603 Multilayer Ceramic Capacitors MLCC - SMD/SMT ROHS" H 1200 5600 50  0001 C CNN "Descr"
F 5 "C19702" H 1200 5600 50  0001 C CNN "LCSC"
	1    1200 5600
	1    0    0    -1  
$EndComp
Wire Wire Line
	1550 5450 1550 5400
Connection ~ 1550 5400
Wire Wire Line
	1550 5400 1200 5400
Wire Wire Line
	1550 5750 1550 5800
Connection ~ 1550 5800
Wire Wire Line
	1550 5800 1200 5800
$Comp
L TL-2203:TL-2203 SW1
U 1 1
P 2000 6550
F 0 "SW1" H 2000 6875 50  0000 C CNN
F 1 "TL-2203" H 2000 6784 50  0000 C CNN
F 2 "lib:TL-2203" H 1800 6350 50  0001 L CIN
F 3 "" H 2000 6550 50  0001 L CNN
	1    2000 6550
	1    0    0    -1  
$EndComp
Wire Wire Line
	1700 6650 1650 6650
Wire Wire Line
	1650 6650 1650 6800
Wire Wire Line
	1650 6800 2350 6800
Wire Wire Line
	2350 6800 2350 6650
Wire Wire Line
	2350 6650 2300 6650
NoConn ~ 1700 6450
NoConn ~ 2300 6450
$Comp
L power:PWR_FLAG #FLG01
U 1 1
P 3000 6600
F 0 "#FLG01" H 3000 6675 50  0001 C CNN
F 1 "PWR_FLAG" H 3000 6773 50  0000 C CNN
F 2 "" H 3000 6600 50  0001 C CNN
F 3 "~" H 3000 6600 50  0001 C CNN
	1    3000 6600
	1    0    0    -1  
$EndComp
Wire Wire Line
	3000 6650 3000 6600
Wire Wire Line
	1500 6550 1600 6550
Wire Wire Line
	2350 6650 2600 6650
Connection ~ 2350 6650
Connection ~ 1600 6550
Wire Wire Line
	1600 6550 1700 6550
Wire Wire Line
	2450 6550 2450 6900
Wire Wire Line
	2450 6900 1600 6900
Wire Wire Line
	1600 6550 1600 6900
Wire Wire Line
	2300 6550 2450 6550
$Comp
L MSP430FR2476TPTR:MSP430FR2476TPTR U1
U 1 1
P 3350 2850
F 0 "U1" H 3350 4638 60  0000 C CNN
F 1 "MSP430FR2476TPTR" H 3350 4532 60  0000 C CNN
F 2 "Package_QFP:LQFP-48_7x7mm_P0.5mm" H 3850 1350 60  0001 C CNN
F 3 "" H 3350 2850 60  0000 C CNN
	1    3350 2850
	1    0    0    -1  
$EndComp
Connection ~ 9100 5850
Wire Wire Line
	5600 4350 5550 4350
Wire Wire Line
	9150 5250 9350 5250
Wire Wire Line
	9150 5750 9350 5750
Wire Wire Line
	5550 3850 5850 3850
Text Label 5850 3750 2    50   ~ 0
RESET
Text Label 9150 5750 0    50   ~ 0
JRST
Text Label 8900 5550 2    50   ~ 0
JTDO
NoConn ~ 1150 1650
Wire Wire Line
	1150 1450 1100 1450
Wire Wire Line
	1850 5400 1850 5500
Wire Wire Line
	1850 5500 1900 5500
$Comp
L power:GND #PWR04
U 1 1
P 1200 5850
F 0 "#PWR04" H 1200 5600 50  0001 C CNN
F 1 "GND" H 1205 5677 50  0000 C CNN
F 2 "" H 1200 5850 50  0001 C CNN
F 3 "" H 1200 5850 50  0001 C CNN
	1    1200 5850
	1    0    0    -1  
$EndComp
Wire Wire Line
	1200 5850 1200 5800
Connection ~ 1200 5800
$Comp
L power:+3.3V #PWR03
U 1 1
P 1200 5000
F 0 "#PWR03" H 1200 4850 50  0001 C CNN
F 1 "+3.3V" H 1215 5173 50  0000 C CNN
F 2 "" H 1200 5000 50  0001 C CNN
F 3 "" H 1200 5000 50  0001 C CNN
	1    1200 5000
	1    0    0    -1  
$EndComp
Wire Wire Line
	2300 5500 2550 5500
Wire Wire Line
	2300 5700 2550 5700
Text Label 2550 5500 2    50   ~ 0
P1.0
Text Label 2550 5700 2    50   ~ 0
P1.2
Wire Wire Line
	1200 5000 1200 5050
Wire Wire Line
	1550 5400 1850 5400
Text Label 5850 3850 2    50   ~ 0
TEST
$Comp
L Device:R_Pack04 RN1
U 1 1
P 8450 5450
F 0 "RN1" V 8150 5350 50  0000 L CNN
F 1 "4x470" V 8650 5350 50  0000 L CNN
F 2 "lib:R_Array_Convex_4x0603_handsoldered" V 8725 5450 50  0001 C CNN
F 3 "~" H 8450 5450 50  0001 C CNN
F 4 "C25510" H 8450 5450 50  0001 C CNN "LCSC"
F 5 "1206 Resistor Networks & Arrays ROHS" H 8450 5450 50  0001 C CNN "Descr"
	1    8450 5450
	0    1    1    0   
$EndComp
Wire Wire Line
	9350 5350 9150 5350
Wire Wire Line
	9350 5450 9150 5450
Text Label 9150 5350 0    50   ~ 0
JTDI
Text Label 9150 5450 0    50   ~ 0
JTMS
Wire Wire Line
	8250 5250 8000 5250
Wire Wire Line
	8250 5350 8000 5350
Wire Wire Line
	8250 5450 8000 5450
Wire Wire Line
	8250 5550 8000 5550
$Comp
L Connector_Generic:Conn_02x07_Odd_Even J5
U 1 1
P 6600 5600
F 0 "J5" H 6650 6000 50  0000 C CNN
F 1 "DEBUG" H 6650 5200 50  0000 C CNN
F 2 "Connector_PinHeader_2.54mm:PinHeader_2x07_P2.54mm_Vertical" H 6600 5600 50  0001 C CNN
F 3 "~" H 6600 5600 50  0001 C CNN
	1    6600 5600
	1    0    0    -1  
$EndComp
$Comp
L Device:R_Pack04 RN2
U 1 1
P 8450 6050
F 0 "RN2" V 8150 5950 50  0000 L CNN
F 1 "4x470" V 8650 5950 50  0000 L CNN
F 2 "lib:R_Array_Convex_4x0603_handsoldered" V 8725 6050 50  0001 C CNN
F 3 "~" H 8450 6050 50  0001 C CNN
F 4 "C25510" H 8450 6050 50  0001 C CNN "LCSC"
F 5 "1206 Resistor Networks & Arrays ROHS" H 8450 6050 50  0001 C CNN "Descr"
	1    8450 6050
	0    1    1    0   
$EndComp
Wire Wire Line
	8900 5850 8650 5850
Text Label 8900 5850 2    50   ~ 0
JTEST
Wire Wire Line
	8650 5950 8900 5950
Wire Wire Line
	8250 5950 8000 5950
Wire Wire Line
	8250 5850 8000 5850
Wire Wire Line
	8250 6050 8000 6050
Wire Wire Line
	8250 6150 8000 6150
Text Label 10100 5750 2    50   ~ 0
JTXD
Text Label 10100 5850 2    50   ~ 0
JRXD
Wire Wire Line
	8650 6050 8900 6050
Wire Wire Line
	8650 6150 8900 6150
Text Label 8900 6050 2    50   ~ 0
JTXD
Text Label 8900 6150 2    50   ~ 0
JRXD
Wire Wire Line
	6150 5300 6400 5300
Wire Wire Line
	6150 5400 6400 5400
Text Label 7400 5600 2    50   ~ 0
RESET
Text Label 8000 5550 0    50   ~ 0
RTDO
Text Label 6150 5600 0    50   ~ 0
RTDO
Text Label 8000 5950 0    50   ~ 0
RRST
Text Label 6150 5500 0    50   ~ 0
RRST
Text Label 8000 5350 0    50   ~ 0
P1.5
Text Label 8000 5250 0    50   ~ 0
RTCK
Wire Wire Line
	6150 5500 6400 5500
Text Label 8000 5850 0    50   ~ 0
RTEST
Wire Wire Line
	6150 5600 6400 5600
Wire Wire Line
	6150 5700 6400 5700
Text Label 6150 5300 0    50   ~ 0
RTDO
Text Label 7400 5100 2    50   ~ 0
P1.7
Text Label 8000 5450 0    50   ~ 0
P1.6
Wire Wire Line
	6150 5800 6400 5800
Text Label 7400 5300 2    50   ~ 0
RESET
Text Label 6150 5400 0    50   ~ 0
RTCK
Text Label 7400 5200 2    50   ~ 0
P1.4
Wire Wire Line
	6150 5900 6400 5900
Text Label 6150 5800 0    50   ~ 0
RRST
Text Label 7400 6000 2    50   ~ 0
RESET
Text Label 6150 5900 0    50   ~ 0
RTEST
Text Label 7400 6100 2    50   ~ 0
TEST
Text Notes 7350 5000 2    50   ~ 0
JTAG
Wire Notes Line
	7100 5000 7500 5000
Wire Notes Line
	7500 5000 7500 5350
Wire Notes Line
	7500 5350 7100 5350
Wire Notes Line
	7100 5350 7100 5000
Text Notes 7450 5500 2    50   ~ 0
SBW_TI
Wire Notes Line
	7100 5500 7500 5500
Wire Notes Line
	7500 5500 7500 5750
Wire Notes Line
	7500 5750 7100 5750
Wire Notes Line
	7100 5750 7100 5500
Text Label 7400 5700 2    50   ~ 0
TEST
Text Label 6150 5700 0    50   ~ 0
RTCK
Text Notes 7450 5900 2    50   ~ 0
SBW_OX
Wire Notes Line
	7100 5900 7500 5900
Wire Notes Line
	7500 5900 7500 6150
Wire Notes Line
	7500 6150 7100 6150
Wire Notes Line
	7100 6150 7100 5900
Wire Wire Line
	6150 3700 6150 3750
Wire Wire Line
	5550 3750 6150 3750
Connection ~ 6150 3750
Wire Wire Line
	6150 3750 6150 3800
Wire Wire Line
	5550 2550 6200 2550
$Comp
L Device:C C9
U 1 1
P 4250 5650
F 0 "C9" H 4365 5696 50  0000 L CNN
F 1 "22pF" H 4365 5605 50  0000 L CNN
F 2 "Capacitor_SMD:C_0603_1608Metric_Pad1.08x0.95mm_HandSolder" H 4288 5500 50  0001 C CNN
F 3 "~" H 4250 5650 50  0001 C CNN
F 4 "0603 Multilayer Ceramic Capacitors MLCC - SMD/SMT ROHS" H 4250 5650 50  0001 C CNN "Descr"
F 5 "C1653" H 4250 5650 50  0001 C CNN "LCSC"
	1    4250 5650
	1    0    0    -1  
$EndComp
$Comp
L Device:C C6
U 1 1
P 3750 5650
F 0 "C6" H 3500 5700 50  0000 L CNN
F 1 "22pF" H 3450 5600 50  0000 L CNN
F 2 "Capacitor_SMD:C_0603_1608Metric_Pad1.08x0.95mm_HandSolder" H 3788 5500 50  0001 C CNN
F 3 "~" H 3750 5650 50  0001 C CNN
F 4 "0603 Multilayer Ceramic Capacitors MLCC - SMD/SMT ROHS" H 3750 5650 50  0001 C CNN "Descr"
F 5 "C1653" H 3750 5650 50  0001 C CNN "LCSC"
	1    3750 5650
	1    0    0    -1  
$EndComp
$Comp
L power:GND #PWR010
U 1 1
P 3750 5850
F 0 "#PWR010" H 3750 5600 50  0001 C CNN
F 1 "GND" H 3755 5677 50  0000 C CNN
F 2 "" H 3750 5850 50  0001 C CNN
F 3 "" H 3750 5850 50  0001 C CNN
	1    3750 5850
	1    0    0    -1  
$EndComp
Wire Wire Line
	3750 5500 3750 5400
Connection ~ 3750 5400
Wire Wire Line
	4250 5500 4250 5400
Wire Wire Line
	4250 5400 4600 5400
Connection ~ 4250 5400
Wire Wire Line
	4250 5850 4250 5800
Wire Wire Line
	3750 5850 3750 5800
Wire Wire Line
	5000 5050 5250 5050
Wire Wire Line
	5000 5400 5250 5400
Text Label 5250 5050 2    50   ~ 0
P2.0
Text Label 5250 5400 2    50   ~ 0
P2.1
Wire Wire Line
	6900 5300 6950 5300
Wire Wire Line
	6950 5300 6950 5100
Wire Wire Line
	6950 5100 7400 5100
Wire Wire Line
	6900 5400 7000 5400
Wire Wire Line
	7000 5400 7000 5200
Wire Wire Line
	7000 5200 7400 5200
Wire Wire Line
	6900 5500 7050 5500
Wire Wire Line
	7050 5500 7050 5300
Wire Wire Line
	7050 5300 7400 5300
Wire Wire Line
	6900 5600 7400 5600
Wire Wire Line
	6900 5700 7400 5700
Wire Wire Line
	6900 5900 6950 5900
Wire Wire Line
	6950 5900 6950 6100
Wire Wire Line
	6950 6100 7400 6100
Wire Wire Line
	6900 5800 7000 5800
Wire Wire Line
	7000 5800 7000 6000
Wire Wire Line
	7000 6000 7400 6000
Wire Wire Line
	8650 5250 8900 5250
Wire Wire Line
	8650 5350 8900 5350
Wire Wire Line
	8650 5450 8900 5450
Wire Wire Line
	8650 5550 8900 5550
Text Label 9150 5250 0    50   ~ 0
JTDO
Text Label 8900 5450 2    50   ~ 0
JTDI
Text Label 8900 5350 2    50   ~ 0
JTMS
Text Label 8900 5250 2    50   ~ 0
JTCK
Text Label 8900 5950 2    50   ~ 0
JRST
Text Label 1850 5400 2    50   ~ 0
AVCC
$Comp
L Switch:SW_SPST SW2
U 1 1
P 6550 3750
F 0 "SW2" H 6550 3985 50  0000 C CNN
F 1 "RESET" H 6550 3894 50  0000 C CNN
F 2 "lib:SW_Push_SPST_NO_Alps_SKRK_handsolder" H 6550 3750 50  0001 C CNN
F 3 "~" H 6550 3750 50  0001 C CNN
F 4 "C720477" H 6550 3750 50  0001 C CNN "LCSC"
F 5 "SMD,3×4×2.0mm Tactile Switches ROHS" H 6550 3750 50  0001 C CNN "Descr"
	1    6550 3750
	1    0    0    -1  
$EndComp
Wire Wire Line
	6350 3750 6150 3750
$Comp
L power:GND #PWR0101
U 1 1
P 6850 3850
F 0 "#PWR0101" H 6850 3600 50  0001 C CNN
F 1 "GND" H 6855 3677 50  0000 C CNN
F 2 "" H 6850 3850 50  0001 C CNN
F 3 "" H 6850 3850 50  0001 C CNN
	1    6850 3850
	1    0    0    -1  
$EndComp
Wire Wire Line
	6750 3750 6850 3750
Wire Wire Line
	6850 3750 6850 3850
$Comp
L Jumper:Jumper_2_Open JP2
U 1 1
P 4800 5400
F 0 "JP2" H 4900 5300 50  0000 C CNN
F 1 "XIN" H 4750 5300 50  0000 C CNN
F 2 "Jumper:SolderJumper-2_P1.3mm_Open_RoundedPad1.0x1.5mm" H 4800 5400 50  0001 C CNN
F 3 "~" H 4800 5400 50  0001 C CNN
	1    4800 5400
	1    0    0    -1  
$EndComp
$Comp
L Jumper:Jumper_2_Open JP1
U 1 1
P 4800 5050
F 0 "JP1" H 4900 4950 50  0000 C CNN
F 1 "XOUT" H 4700 4950 50  0000 C CNN
F 2 "Jumper:SolderJumper-2_P1.3mm_Open_RoundedPad1.0x1.5mm" H 4800 5050 50  0001 C CNN
F 3 "~" H 4800 5050 50  0001 C CNN
	1    4800 5050
	1    0    0    -1  
$EndComp
$Comp
L Jumper:Jumper_2_Open JP3
U 1 1
P 2100 5500
F 0 "JP3" H 2200 5400 50  0001 C CNN
F 1 "AVCC" H 2100 5450 50  0000 C CNN
F 2 "Jumper:SolderJumper-2_P1.3mm_Open_RoundedPad1.0x1.5mm" H 2100 5500 50  0001 C CNN
F 3 "~" H 2100 5500 50  0001 C CNN
	1    2100 5500
	1    0    0    -1  
$EndComp
$Comp
L Jumper:Jumper_2_Open JP4
U 1 1
P 2100 5700
F 0 "JP4" H 2200 5600 50  0001 C CNN
F 1 "AGND" H 2100 5650 50  0000 C CNN
F 2 "Jumper:SolderJumper-2_P1.3mm_Open_RoundedPad1.0x1.5mm" H 2100 5700 50  0001 C CNN
F 3 "~" H 2100 5700 50  0001 C CNN
	1    2100 5700
	1    0    0    -1  
$EndComp
$EndSCHEMATC
